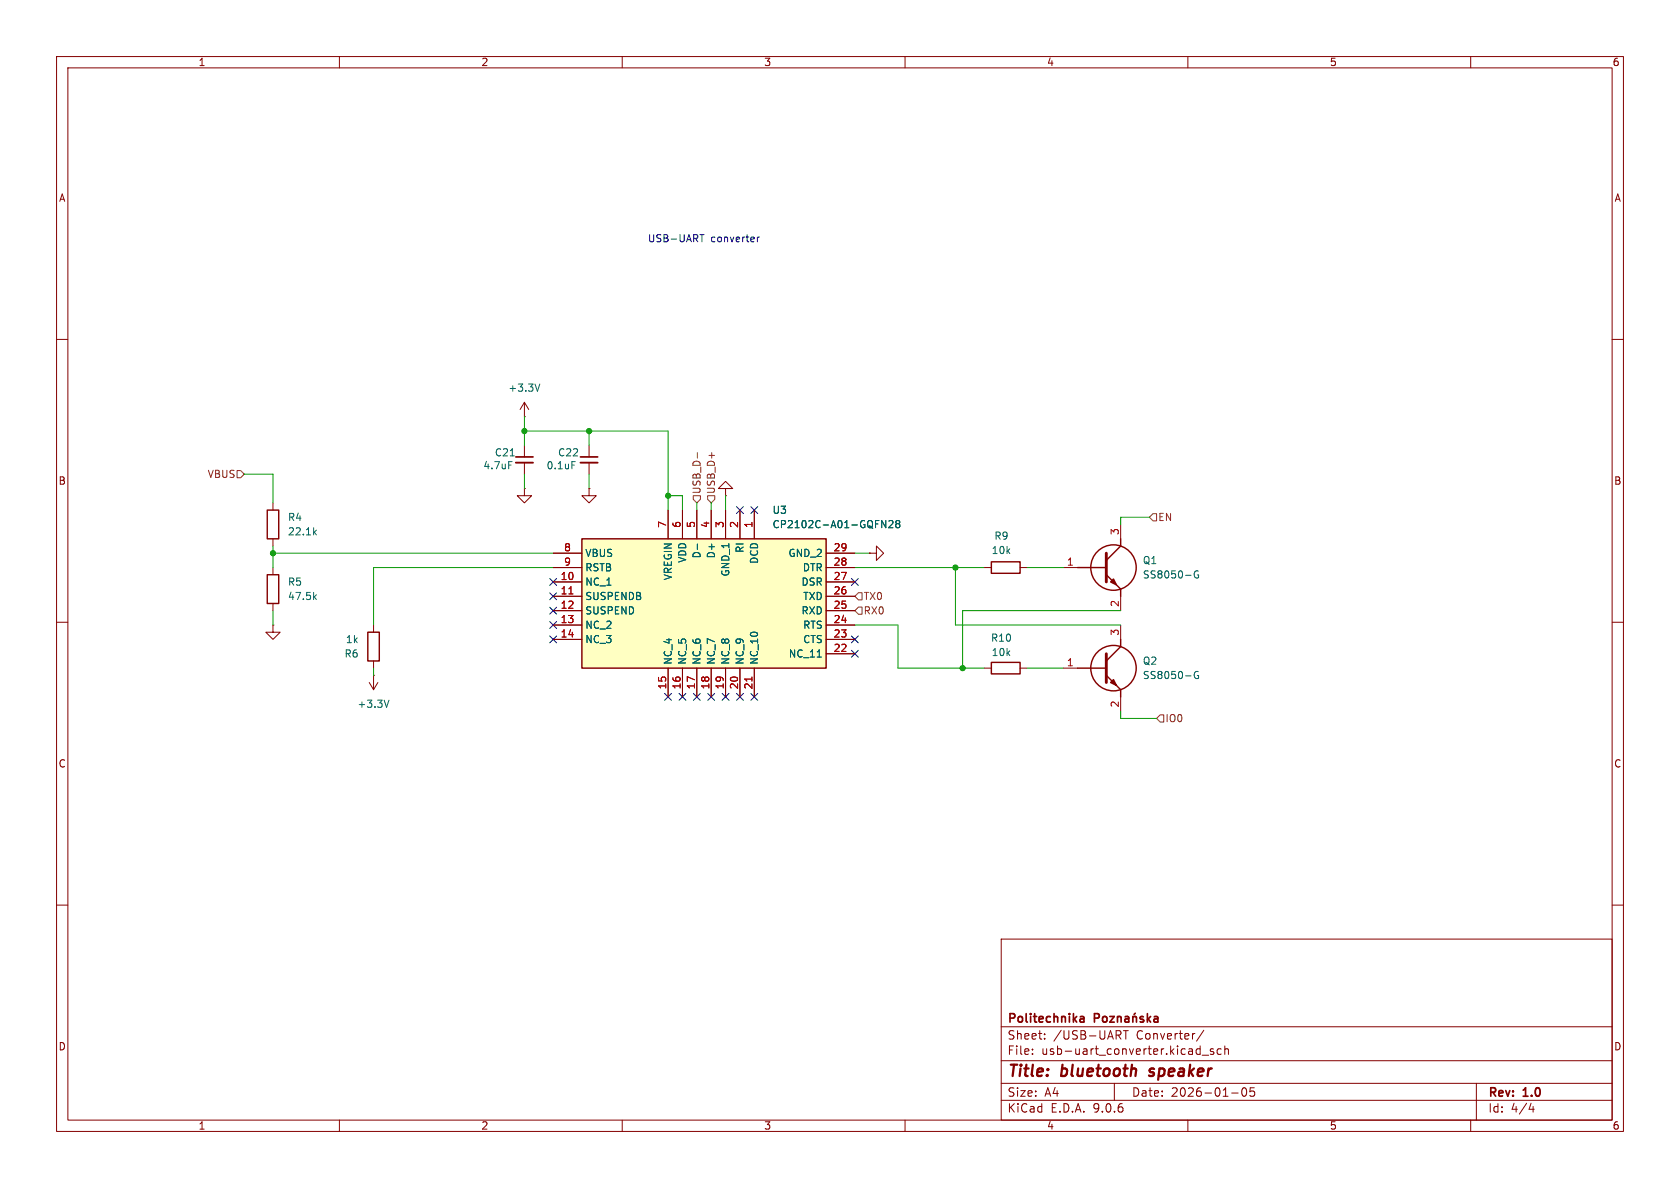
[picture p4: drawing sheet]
(kicad_sch
 (version 20250114)
 (generator "eeschema")
 (generator_version "9.0")
 (paper "A4")
 (title_block
  (title "bluetooth speaker")
  (date "2026-01-05")
  (rev "1.0")
  (company "Politechnika Poznańska"))
 (lib_symbols
  (symbol "Device:C_Small"
   (pin_numbers (hide yes))
   (pin_names
    (offset 0.254) (hide yes)) (exclude_from_sim no) (in_bom yes) (on_board yes)
   (property "Reference" "C" (at 0.254 1.778 0) (effects (font (size 1.27 1.27)) (justify left)))
   (property "Value" "C_Small" (at 0.254 -2.032 0) (effects (font (size 1.27 1.27)) (justify left)))
   (property "Footprint" "" (at 0 0 0) (effects (font (size 1.27 1.27)) (hide yes)))
   (property "Datasheet" "~" (at 0 0 0) (effects (font (size 1.27 1.27)) (hide yes)))
   (property "Description" "Unpolarized capacitor, small symbol" (at 0 0 0) (effects (font (size 1.27 1.27)) (hide yes)))
   (symbol "C_Small_0_1"
    (polyline (pts (xy -1.524 0.508) (xy 1.524 0.508)) (stroke (width 0.3048) (type default)) (fill (type none)))
    (polyline (pts (xy -1.524 -0.508) (xy 1.524 -0.508)) (stroke (width 0.3302) (type default)) (fill (type none))))
   (symbol "C_Small_1_1"
    (pin passive line (at 0 2.54 270) (length 2.032) (name "~" (effects (font (size 1.27 1.27)))) (number "1" (effects (font (size 1.27 1.27)))))
    (pin passive line (at 0 -2.54 90) (length 2.032) (name "~" (effects (font (size 1.27 1.27)))) (number "2" (effects (font (size 1.27 1.27))))))
   (embedded_fonts no))
  (symbol "Device:R"
   (pin_numbers (hide yes))
   (pin_names
    (offset 0)) (exclude_from_sim no) (in_bom yes) (on_board yes)
   (property "Reference" "R" (at 2.032 0 90) (effects (font (size 1.27 1.27))))
   (property "Value" "R" (at 0 0 90) (effects (font (size 1.27 1.27))))
   (property "Footprint" "" (at -1.778 0 90) (effects (font (size 1.27 1.27)) (hide yes)))
   (property "Datasheet" "~" (at 0 0 0) (effects (font (size 1.27 1.27)) (hide yes)))
   (property "Description" "Resistor" (at 0 0 0) (effects (font (size 1.27 1.27)) (hide yes)))
   (symbol "R_0_1"
    (rectangle (start -1.016 -2.54) (end 1.016 2.54) (stroke (width 0.254) (type default)) (fill (type none))))
   (symbol "R_1_1"
    (pin passive line (at 0 3.81 270) (length 1.27) (name "~" (effects (font (size 1.27 1.27)))) (number "1" (effects (font (size 1.27 1.27)))))
    (pin passive line (at 0 -3.81 90) (length 1.27) (name "~" (effects (font (size 1.27 1.27)))) (number "2" (effects (font (size 1.27 1.27))))))
   (embedded_fonts no))
  (symbol "SamacSys_Parts:CP2102C-A01-GQFN28" (exclude_from_sim no) (in_bom yes) (on_board yes)
   (property "Reference" "IC" (at 29.21 17.78 0) (effects (font (size 1.27 1.27)) (justify left top)))
   (property "Value" "CP2102C-A01-GQFN28" (at 29.21 15.24 0) (effects (font (size 1.27 1.27)) (justify left top)))
   (property "Footprint" "QFN50P500X500X80-29N-D" (at 29.21 -84.76 0) (effects (font (size 1.27 1.27)) (justify left top) (hide yes)))
   (property "Datasheet" "https://www.silabs.com/documents/public/data-sheets/cp2102c-datasheet.pdf" (at 29.21 -184.76 0) (effects (font (size 1.27 1.27)) (justify left top) (hide yes)))
   (property "Description" "USB Interface IC Single Chip - USB to UART Bridge QFN28 -40 to +85 C" (at 0 0 0) (effects (font (size 1.27 1.27)) (hide yes)))
   (property "Height" "0.8" (at 29.21 -384.76 0) (effects (font (size 1.27 1.27)) (justify left top) (hide yes)))
   (property "Mouser Part Number" "634-P2102CA01GQFN28" (at 29.21 -484.76 0) (effects (font (size 1.27 1.27)) (justify left top) (hide yes)))
   (property "Mouser Price/Stock" "https://www.mouser.co.uk/ProductDetail/Silicon-Labs/CP2102C-A01-GQFN28?qs=NeOn4crkEus2KwttjYlKhg%3D%3D" (at 29.21 -584.76 0) (effects (font (size 1.27 1.27)) (justify left top) (hide yes)))
   (property "Manufacturer_Name" "Silicon Labs" (at 29.21 -684.76 0) (effects (font (size 1.27 1.27)) (justify left top) (hide yes)))
   (property "Manufacturer_Part_Number" "CP2102C-A01-GQFN28" (at 29.21 -784.76 0) (effects (font (size 1.27 1.27)) (justify left top) (hide yes)))
   (symbol "CP2102C-A01-GQFN28_1_1"
    (rectangle (start 5.08 12.7) (end 27.94 -30.48) (stroke (width 0.254) (type default)) (fill (type background)))
    (pin passive line (at 0 0 0) (length 5.08) (name "DCD" (effects (font (size 1.27 1.27)))) (number "1" (effects (font (size 1.27 1.27)))))
    (pin passive line (at 0 -2.54 0) (length 5.08) (name "RI" (effects (font (size 1.27 1.27)))) (number "2" (effects (font (size 1.27 1.27)))))
    (pin passive line (at 0 -5.08 0) (length 5.08) (name "GND_1" (effects (font (size 1.27 1.27)))) (number "3" (effects (font (size 1.27 1.27)))))
    (pin passive line (at 0 -7.62 0) (length 5.08) (name "D+" (effects (font (size 1.27 1.27)))) (number "4" (effects (font (size 1.27 1.27)))))
    (pin passive line (at 0 -10.16 0) (length 5.08) (name "D-" (effects (font (size 1.27 1.27)))) (number "5" (effects (font (size 1.27 1.27)))))
    (pin passive line (at 0 -12.7 0) (length 5.08) (name "VDD" (effects (font (size 1.27 1.27)))) (number "6" (effects (font (size 1.27 1.27)))))
    (pin passive line (at 0 -15.24 0) (length 5.08) (name "VREGIN" (effects (font (size 1.27 1.27)))) (number "7" (effects (font (size 1.27 1.27)))))
    (pin passive line (at 7.62 17.78 270) (length 5.08) (name "GND_2" (effects (font (size 1.27 1.27)))) (number "29" (effects (font (size 1.27 1.27)))))
    (pin passive line (at 7.62 -35.56 90) (length 5.08) (name "VBUS" (effects (font (size 1.27 1.27)))) (number "8" (effects (font (size 1.27 1.27)))))
    (pin passive line (at 10.16 17.78 270) (length 5.08) (name "DTR" (effects (font (size 1.27 1.27)))) (number "28" (effects (font (size 1.27 1.27)))))
    (pin passive line (at 10.16 -35.56 90) (length 5.08) (name "RSTB" (effects (font (size 1.27 1.27)))) (number "9" (effects (font (size 1.27 1.27)))))
    (pin passive line (at 12.7 17.78 270) (length 5.08) (name "DSR" (effects (font (size 1.27 1.27)))) (number "27" (effects (font (size 1.27 1.27)))))
    (pin passive line (at 12.7 -35.56 90) (length 5.08) (name "NC_1" (effects (font (size 1.27 1.27)))) (number "10" (effects (font (size 1.27 1.27)))))
    (pin passive line (at 15.24 17.78 270) (length 5.08) (name "TXD" (effects (font (size 1.27 1.27)))) (number "26" (effects (font (size 1.27 1.27)))))
    (pin passive line (at 15.24 -35.56 90) (length 5.08) (name "SUSPENDB" (effects (font (size 1.27 1.27)))) (number "11" (effects (font (size 1.27 1.27)))))
    (pin passive line (at 17.78 17.78 270) (length 5.08) (name "RXD" (effects (font (size 1.27 1.27)))) (number "25" (effects (font (size 1.27 1.27)))))
    (pin passive line (at 17.78 -35.56 90) (length 5.08) (name "SUSPEND" (effects (font (size 1.27 1.27)))) (number "12" (effects (font (size 1.27 1.27)))))
    (pin passive line (at 20.32 17.78 270) (length 5.08) (name "RTS" (effects (font (size 1.27 1.27)))) (number "24" (effects (font (size 1.27 1.27)))))
    (pin passive line (at 20.32 -35.56 90) (length 5.08) (name "NC_2" (effects (font (size 1.27 1.27)))) (number "13" (effects (font (size 1.27 1.27)))))
    (pin passive line (at 22.86 17.78 270) (length 5.08) (name "CTS" (effects (font (size 1.27 1.27)))) (number "23" (effects (font (size 1.27 1.27)))))
    (pin passive line (at 22.86 -35.56 90) (length 5.08) (name "NC_3" (effects (font (size 1.27 1.27)))) (number "14" (effects (font (size 1.27 1.27)))))
    (pin passive line (at 25.4 17.78 270) (length 5.08) (name "NC_11" (effects (font (size 1.27 1.27)))) (number "22" (effects (font (size 1.27 1.27)))))
    (pin passive line (at 33.02 0 180) (length 5.08) (name "NC_10" (effects (font (size 1.27 1.27)))) (number "21" (effects (font (size 1.27 1.27)))))
    (pin passive line (at 33.02 -2.54 180) (length 5.08) (name "NC_9" (effects (font (size 1.27 1.27)))) (number "20" (effects (font (size 1.27 1.27)))))
    (pin passive line (at 33.02 -5.08 180) (length 5.08) (name "NC_8" (effects (font (size 1.27 1.27)))) (number "19" (effects (font (size 1.27 1.27)))))
    (pin passive line (at 33.02 -7.62 180) (length 5.08) (name "NC_7" (effects (font (size 1.27 1.27)))) (number "18" (effects (font (size 1.27 1.27)))))
    (pin passive line (at 33.02 -10.16 180) (length 5.08) (name "NC_6" (effects (font (size 1.27 1.27)))) (number "17" (effects (font (size 1.27 1.27)))))
    (pin passive line (at 33.02 -12.7 180) (length 5.08) (name "NC_5" (effects (font (size 1.27 1.27)))) (number "16" (effects (font (size 1.27 1.27)))))
    (pin passive line (at 33.02 -15.24 180) (length 5.08) (name "NC_4" (effects (font (size 1.27 1.27)))) (number "15" (effects (font (size 1.27 1.27))))))
   (embedded_fonts no))
  (symbol "SamacSys_Parts:SS8050-G"
   (pin_names (hide yes)) (exclude_from_sim no) (in_bom yes) (on_board yes)
   (property "Reference" "Q" (at 13.97 1.27 0) (effects (font (size 1.27 1.27)) (justify left top)))
   (property "Value" "SS8050-G" (at 13.97 -1.27 0) (effects (font (size 1.27 1.27)) (justify left top)))
   (property "Footprint" "SOT95P240X115-3N" (at 13.97 -101.27 0) (effects (font (size 1.27 1.27)) (justify left top) (hide yes)))
   (property "Datasheet" "https://datasheet.datasheetarchive.com/originals/distributors/DKDS-12/229454.pdf" (at 13.97 -201.27 0) (effects (font (size 1.27 1.27)) (justify left top) (hide yes)))
   (property "Description" "Bipolar Transistors - BJT NPN TRANSISTOR 1.5A 40V" (at 0 0 0) (effects (font (size 1.27 1.27)) (hide yes)))
   (property "Height" "1.15" (at 13.97 -401.27 0) (effects (font (size 1.27 1.27)) (justify left top) (hide yes)))
   (property "Mouser Part Number" "750-SS8050-G" (at 13.97 -501.27 0) (effects (font (size 1.27 1.27)) (justify left top) (hide yes)))
   (property "Mouser Price/Stock" "https://www.mouser.co.uk/ProductDetail/Comchip-Technology/SS8050-G?qs=LLUE9lz1YbcHg%252BWLMAtcrQ%3D%3D" (at 13.97 -601.27 0) (effects (font (size 1.27 1.27)) (justify left top) (hide yes)))
   (property "Manufacturer_Name" "Comchip Technology" (at 13.97 -701.27 0) (effects (font (size 1.27 1.27)) (justify left top) (hide yes)))
   (property "Manufacturer_Part_Number" "SS8050-G" (at 13.97 -801.27 0) (effects (font (size 1.27 1.27)) (justify left top) (hide yes)))
   (symbol "SS8050-G_1_1"
    (polyline (pts (xy 2.54 0) (xy 7.62 0)) (stroke (width 0.254) (type default)) (fill (type none)))
    (polyline (pts (xy 7.62 2.54) (xy 7.62 -2.54)) (stroke (width 0.508) (type default)) (fill (type none)))
    (polyline (pts (xy 7.62 1.27) (xy 10.16 3.81)) (stroke (width 0.254) (type default)) (fill (type none)))
    (polyline (pts (xy 7.62 -1.27) (xy 10.16 -3.81)) (stroke (width 0.254) (type default)) (fill (type none)))
    (polyline (pts (xy 8.382 -2.54) (xy 8.89 -2.032) (xy 9.398 -3.048) (xy 8.382 -2.54)) (stroke (width 0.254) (type default)) (fill (type outline)))
    (circle (center 8.89 0) (radius 4.016) (stroke (width 0.254) (type default)) (fill (type none)))
    (polyline (pts (xy 10.16 3.81) (xy 10.16 5.08)) (stroke (width 0.254) (type default)) (fill (type none)))
    (polyline (pts (xy 10.16 -3.81) (xy 10.16 -5.08)) (stroke (width 0.254) (type default)) (fill (type none)))
    (pin passive line (at 0 0 0) (length 2.54) (name "B" (effects (font (size 1.27 1.27)))) (number "1" (effects (font (size 1.27 1.27)))))
    (pin passive line (at 10.16 7.62 270) (length 2.54) (name "C" (effects (font (size 1.27 1.27)))) (number "3" (effects (font (size 1.27 1.27)))))
    (pin passive line (at 10.16 -7.62 90) (length 2.54) (name "E" (effects (font (size 1.27 1.27)))) (number "2" (effects (font (size 1.27 1.27))))))
   (embedded_fonts no))
  (symbol "power:+3.3V"
   (power)
   (pin_numbers (hide yes))
   (pin_names
    (offset 0) (hide yes)) (exclude_from_sim no) (in_bom yes) (on_board yes)
   (property "Reference" "#PWR" (at 0 -3.81 0) (effects (font (size 1.27 1.27)) (hide yes)))
   (property "Value" "+3.3V" (at 0 3.556 0) (effects (font (size 1.27 1.27))))
   (property "Footprint" "" (at 0 0 0) (effects (font (size 1.27 1.27)) (hide yes)))
   (property "Datasheet" "" (at 0 0 0) (effects (font (size 1.27 1.27)) (hide yes)))
   (property "Description" "Power symbol creates a global label with name \"+3.3V\"" (at 0 0 0) (effects (font (size 1.27 1.27)) (hide yes)))
   (symbol "+3.3V_0_1"
    (polyline (pts (xy -0.762 1.27) (xy 0 2.54)) (stroke (width 0) (type default)) (fill (type none)))
    (polyline (pts (xy 0 2.54) (xy 0.762 1.27)) (stroke (width 0) (type default)) (fill (type none)))
    (polyline (pts (xy 0 0) (xy 0 2.54)) (stroke (width 0) (type default)) (fill (type none))))
   (symbol "+3.3V_1_1"
    (pin power_in line (at 0 0 90) (length 0) (name "~" (effects (font (size 1.27 1.27)))) (number "1" (effects (font (size 1.27 1.27))))))
   (embedded_fonts no))
  (symbol "power:GND"
   (power)
   (pin_numbers (hide yes))
   (pin_names
    (offset 0) (hide yes)) (exclude_from_sim no) (in_bom yes) (on_board yes)
   (property "Reference" "#PWR" (at 0 -6.35 0) (effects (font (size 1.27 1.27)) (hide yes)))
   (property "Value" "GND" (at 0 -3.81 0) (effects (font (size 1.27 1.27))))
   (property "Footprint" "" (at 0 0 0) (effects (font (size 1.27 1.27)) (hide yes)))
   (property "Datasheet" "" (at 0 0 0) (effects (font (size 1.27 1.27)) (hide yes)))
   (property "Description" "Power symbol creates a global label with name \"GND\" , ground" (at 0 0 0) (effects (font (size 1.27 1.27)) (hide yes)))
   (symbol "GND_0_1"
    (polyline (pts (xy 0 0) (xy 0 -1.27) (xy 1.27 -1.27) (xy 0 -2.54) (xy -1.27 -1.27) (xy 0 -1.27)) (stroke (width 0) (type default)) (fill (type none))))
   (symbol "GND_1_1"
    (pin power_in line (at 0 0 270) (length 0) (name "~" (effects (font (size 1.27 1.27)))) (number "1" (effects (font (size 1.27 1.27))))))
   (embedded_fonts no)))
 (text "USB-UART converter"
  (exclude_from_sim no)
  (at 124.46 42.418 0)
  (effects (font (size 1.27 1.27))))
 (junction
  (at 48.26 97.79)
  (diameter 0)
  (color 0 0 0 0))
 (junction
  (at 170.18 118.11)
  (diameter 0)
  (color 0 0 0 0))
 (junction
  (at 168.91 100.33)
  (diameter 0)
  (color 0 0 0 0))
 (junction
  (at 104.14 76.2)
  (diameter 0)
  (color 0 0 0 0))
 (junction
  (at 92.71 76.2)
  (diameter 0)
  (color 0 0 0 0))
 (junction
  (at 118.11 87.63)
  (diameter 0)
  (color 0 0 0 0))
 (no_connect
  (at 128.27 123.19))
 (no_connect
  (at 97.79 113.03))
 (no_connect
  (at 130.81 90.17))
 (no_connect
  (at 125.73 123.19))
 (no_connect
  (at 151.13 115.57))
 (no_connect
  (at 151.13 102.87))
 (no_connect
  (at 151.13 113.03))
 (no_connect
  (at 97.79 110.49))
 (no_connect
  (at 133.35 123.19))
 (no_connect
  (at 97.79 105.41))
 (no_connect
  (at 133.35 90.17))
 (no_connect
  (at 120.65 123.19))
 (no_connect
  (at 130.81 123.19))
 (no_connect
  (at 118.11 123.19))
 (no_connect
  (at 97.79 102.87))
 (no_connect
  (at 97.79 107.95))
 (no_connect
  (at 123.19 123.19))
 (wire
  (pts (xy 198.12 107.95) (xy 170.18 107.95))
  (stroke (width 0) (type default)))
 (wire
  (pts (xy 170.18 107.95) (xy 170.18 118.11))
  (stroke (width 0) (type default)))
 (wire
  (pts (xy 104.14 83.82) (xy 104.14 86.36))
  (stroke (width 0) (type default)))
 (wire
  (pts (xy 123.19 88.9) (xy 123.19 90.17))
  (stroke (width 0) (type default)))
 (wire
  (pts (xy 118.11 76.2) (xy 118.11 87.63))
  (stroke (width 0) (type default)))
 (wire
  (pts (xy 198.12 91.44) (xy 203.2 91.44))
  (stroke (width 0) (type default)))
 (wire
  (pts (xy 128.27 87.63) (xy 128.27 90.17))
  (stroke (width 0) (type default)))
 (wire
  (pts (xy 198.12 127) (xy 204.47 127))
  (stroke (width 0) (type default)))
 (wire
  (pts (xy 92.71 76.2) (xy 92.71 73.66))
  (stroke (width 0) (type default)))
 (wire
  (pts (xy 168.91 100.33) (xy 168.91 110.49))
  (stroke (width 0) (type default)))
 (wire
  (pts (xy 92.71 83.82) (xy 92.71 86.36))
  (stroke (width 0) (type default)))
 (wire
  (pts (xy 173.99 118.11) (xy 170.18 118.11))
  (stroke (width 0) (type default)))
 (wire
  (pts (xy 118.11 87.63) (xy 120.65 87.63))
  (stroke (width 0) (type default)))
 (wire
  (pts (xy 48.26 96.52) (xy 48.26 97.79))
  (stroke (width 0) (type default)))
 (wire
  (pts (xy 43.18 83.82) (xy 48.26 83.82))
  (stroke (width 0) (type default)))
 (wire
  (pts (xy 104.14 76.2) (xy 118.11 76.2))
  (stroke (width 0) (type default)))
 (wire
  (pts (xy 48.26 107.95) (xy 48.26 110.49))
  (stroke (width 0) (type default)))
 (wire
  (pts (xy 170.18 118.11) (xy 158.75 118.11))
  (stroke (width 0) (type default)))
 (wire
  (pts (xy 48.26 97.79) (xy 48.26 100.33))
  (stroke (width 0) (type default)))
 (wire
  (pts (xy 66.04 100.33) (xy 66.04 110.49))
  (stroke (width 0) (type default)))
 (wire
  (pts (xy 198.12 110.49) (xy 168.91 110.49))
  (stroke (width 0) (type default)))
 (wire
  (pts (xy 92.71 76.2) (xy 104.14 76.2))
  (stroke (width 0) (type default)))
 (wire
  (pts (xy 66.04 118.11) (xy 66.04 119.38))
  (stroke (width 0) (type default)))
 (wire
  (pts (xy 104.14 76.2) (xy 104.14 78.74))
  (stroke (width 0) (type default)))
 (wire
  (pts (xy 198.12 127) (xy 198.12 125.73))
  (stroke (width 0) (type default)))
 (wire
  (pts (xy 48.26 83.82) (xy 48.26 88.9))
  (stroke (width 0) (type default)))
 (wire
  (pts (xy 118.11 90.17) (xy 118.11 87.63))
  (stroke (width 0) (type default)))
 (wire
  (pts (xy 158.75 118.11) (xy 158.75 110.49))
  (stroke (width 0) (type default)))
 (wire
  (pts (xy 151.13 97.79) (xy 153.67 97.79))
  (stroke (width 0) (type default)))
 (wire
  (pts (xy 92.71 76.2) (xy 92.71 78.74))
  (stroke (width 0) (type default)))
 (wire
  (pts (xy 125.73 88.9) (xy 125.73 90.17))
  (stroke (width 0) (type default)))
 (wire
  (pts (xy 181.61 118.11) (xy 187.96 118.11))
  (stroke (width 0) (type default)))
 (wire
  (pts (xy 168.91 100.33) (xy 173.99 100.33))
  (stroke (width 0) (type default)))
 (wire
  (pts (xy 198.12 92.71) (xy 198.12 91.44))
  (stroke (width 0) (type default)))
 (wire
  (pts (xy 181.61 100.33) (xy 187.96 100.33))
  (stroke (width 0) (type default)))
 (wire
  (pts (xy 158.75 110.49) (xy 151.13 110.49))
  (stroke (width 0) (type default)))
 (wire
  (pts (xy 66.04 100.33) (xy 97.79 100.33))
  (stroke (width 0) (type default)))
 (wire
  (pts (xy 151.13 100.33) (xy 168.91 100.33))
  (stroke (width 0) (type default)))
 (wire
  (pts (xy 120.65 87.63) (xy 120.65 90.17))
  (stroke (width 0) (type default)))
 (wire
  (pts (xy 48.26 97.79) (xy 97.79 97.79))
  (stroke (width 0) (type default)))
 (hierarchical_label "USB_D-"
  (shape input)
  (at 123.19 88.9 90)
  (effects (font (size 1.27 1.27)) (justify left)))
 (hierarchical_label "TX0"
  (shape input)
  (at 151.13 105.41 0)
  (effects (font (size 1.27 1.27)) (justify left)))
 (hierarchical_label "USB_D+"
  (shape input)
  (at 125.73 88.9 90)
  (effects (font (size 1.27 1.27)) (justify left)))
 (hierarchical_label "IO0"
  (shape input)
  (at 204.47 127 0)
  (effects (font (size 1.27 1.27)) (justify left)))
 (hierarchical_label "VBUS"
  (shape input)
  (at 43.18 83.82 180)
  (effects (font (size 1.27 1.27)) (justify right)))
 (hierarchical_label "RX0"
  (shape input)
  (at 151.13 107.95 0)
  (effects (font (size 1.27 1.27)) (justify left)))
 (hierarchical_label "EN"
  (shape input)
  (at 203.2 91.44 0)
  (effects (font (size 1.27 1.27)) (justify left)))
 (symbol
  (lib_id "Device:R")
  (at 66.04 114.3 0)
  (unit 1)
  (exclude_from_sim no)
  (in_bom yes)
  (on_board yes)
  (dnp no)
  (fields_autoplaced yes)
  (property "Reference" "R6" (at 63.5 115.5701 0) (effects (font (size 1.27 1.27)) (justify right)))
  (property "Value" "1k" (at 63.5 113.0301 0) (effects (font (size 1.27 1.27)) (justify right)))
  (property "Footprint" "Resistor_SMD:R_0603_1608Metric_Pad0.98x0.95mm_HandSolder" (at 64.262 114.3 90) (effects (font (size 1.27 1.27)) (hide yes)))
  (property "Datasheet" "~" (at 66.04 114.3 0) (effects (font (size 1.27 1.27)) (hide yes)))
  (property "Description" "Resistor" (at 66.04 114.3 0) (effects (font (size 1.27 1.27)) (hide yes)))
  (pin "1")
  (pin "2"))
 (symbol
  (lib_id "power:+3.3V")
  (at 92.71 73.66 0)
  (unit 1)
  (exclude_from_sim no)
  (in_bom yes)
  (on_board yes)
  (dnp no)
  (property "Reference" "#PWR041" (at 92.71 77.47 0) (effects (font (size 1.27 1.27)) (hide yes)))
  (property "Value" "+3.3V" (at 92.71 68.58 0) (effects (font (size 1.27 1.27))))
  (property "Footprint" "" (at 92.71 73.66 0) (effects (font (size 1.27 1.27)) (hide yes)))
  (property "Datasheet" "" (at 92.71 73.66 0) (effects (font (size 1.27 1.27)) (hide yes)))
  (property "Description" "Power symbol creates a global label with name \"+3.3V\"" (at 92.71 73.66 0) (effects (font (size 1.27 1.27)) (hide yes)))
  (pin "1"))
 (symbol
  (lib_id "power:GND")
  (at 153.67 97.79 90)
  (unit 1)
  (exclude_from_sim no)
  (in_bom yes)
  (on_board yes)
  (dnp no)
  (fields_autoplaced yes)
  (property "Reference" "#PWR048" (at 160.02 97.79 0) (effects (font (size 1.27 1.27)) (hide yes)))
  (property "Value" "GND" (at 157.48 97.7899 90) (effects (font (size 1.27 1.27)) (justify right) (hide yes)))
  (property "Footprint" "" (at 153.67 97.79 0) (effects (font (size 1.27 1.27)) (hide yes)))
  (property "Datasheet" "" (at 153.67 97.79 0) (effects (font (size 1.27 1.27)) (hide yes)))
  (property "Description" "Power symbol creates a global label with name \"GND\" , ground" (at 153.67 97.79 0) (effects (font (size 1.27 1.27)) (hide yes)))
  (pin "1"))
 (symbol
  (lib_id "SamacSys_Parts:CP2102C-A01-GQFN28")
  (at 133.35 90.17 270)
  (unit 1)
  (exclude_from_sim no)
  (in_bom yes)
  (on_board yes)
  (dnp no)
  (fields_autoplaced yes)
  (property "Reference" "U3" (at 136.4681 90.17 90) (effects (font (size 1.27 1.27)) (justify left)))
  (property "Value" "CP2102C-A01-GQFN28" (at 136.4681 92.71 90) (effects (font (size 1.27 1.27)) (justify left)))
  (property "Footprint" "QFN50P500X500X80-29N-D" (at 48.59 119.38 0) (effects (font (size 1.27 1.27)) (justify left top) (hide yes)))
  (property "Datasheet" "https://www.silabs.com/documents/public/data-sheets/cp2102c-datasheet.pdf" (at -51.41 119.38 0) (effects (font (size 1.27 1.27)) (justify left top) (hide yes)))
  (property "Description" "USB Interface IC Single Chip - USB to UART Bridge QFN28 -40 to +85 C" (at 133.35 90.17 0) (effects (font (size 1.27 1.27)) (hide yes)))
  (property "Height" "0.8" (at -251.41 119.38 0) (effects (font (size 1.27 1.27)) (justify left top) (hide yes)))
  (property "Mouser Part Number" "634-P2102CA01GQFN28" (at -351.41 119.38 0) (effects (font (size 1.27 1.27)) (justify left top) (hide yes)))
  (property "Mouser Price/Stock" "https://www.mouser.co.uk/ProductDetail/Silicon-Labs/CP2102C-A01-GQFN28?qs=NeOn4crkEus2KwttjYlKhg%3D%3D" (at -451.41 119.38 0) (effects (font (size 1.27 1.27)) (justify left top) (hide yes)))
  (property "Manufacturer_Name" "Silicon Labs" (at -551.41 119.38 0) (effects (font (size 1.27 1.27)) (justify left top) (hide yes)))
  (property "Manufacturer_Part_Number" "CP2102C-A01-GQFN28" (at -651.41 119.38 0) (effects (font (size 1.27 1.27)) (justify left top) (hide yes)))
  (pin "6")
  (pin "7")
  (pin "22")
  (pin "20")
  (pin "17")
  (pin "15")
  (pin "3")
  (pin "27")
  (pin "29")
  (pin "11")
  (pin "25")
  (pin "14")
  (pin "18")
  (pin "8")
  (pin "1")
  (pin "4")
  (pin "5")
  (pin "10")
  (pin "2")
  (pin "28")
  (pin "26")
  (pin "9")
  (pin "12")
  (pin "24")
  (pin "13")
  (pin "23")
  (pin "21")
  (pin "19")
  (pin "16"))
 (symbol
  (lib_id "SamacSys_Parts:SS8050-G")
  (at 187.96 118.11 0)
  (unit 1)
  (exclude_from_sim no)
  (in_bom yes)
  (on_board yes)
  (dnp no)
  (fields_autoplaced yes)
  (property "Reference" "Q2" (at 201.93 116.8399 0) (effects (font (size 1.27 1.27)) (justify left)))
  (property "Value" "SS8050-G" (at 201.93 119.3799 0) (effects (font (size 1.27 1.27)) (justify left)))
  (property "Footprint" "SOT95P240X115-3N" (at 201.93 219.38 0) (effects (font (size 1.27 1.27)) (justify left top) (hide yes)))
  (property "Datasheet" "https://datasheet.datasheetarchive.com/originals/distributors/DKDS-12/229454.pdf" (at 201.93 319.38 0) (effects (font (size 1.27 1.27)) (justify left top) (hide yes)))
  (property "Description" "Bipolar Transistors - BJT NPN TRANSISTOR 1.5A 40V" (at 187.96 118.11 0) (effects (font (size 1.27 1.27)) (hide yes)))
  (property "Height" "1.15" (at 201.93 519.38 0) (effects (font (size 1.27 1.27)) (justify left top) (hide yes)))
  (property "Mouser Part Number" "750-SS8050-G" (at 201.93 619.38 0) (effects (font (size 1.27 1.27)) (justify left top) (hide yes)))
  (property "Mouser Price/Stock" "https://www.mouser.co.uk/ProductDetail/Comchip-Technology/SS8050-G?qs=LLUE9lz1YbcHg%252BWLMAtcrQ%3D%3D" (at 201.93 719.38 0) (effects (font (size 1.27 1.27)) (justify left top) (hide yes)))
  (property "Manufacturer_Name" "Comchip Technology" (at 201.93 819.38 0) (effects (font (size 1.27 1.27)) (justify left top) (hide yes)))
  (property "Manufacturer_Part_Number" "SS8050-G" (at 201.93 919.38 0) (effects (font (size 1.27 1.27)) (justify left top) (hide yes)))
  (pin "3")
  (pin "2")
  (pin "1"))
 (symbol
  (lib_id "Device:R")
  (at 177.8 100.33 90)
  (unit 1)
  (exclude_from_sim no)
  (in_bom yes)
  (on_board yes)
  (dnp no)
  (property "Reference" "R9" (at 177.038 94.742 90) (effects (font (size 1.27 1.27))))
  (property "Value" "10k" (at 177.038 97.282 90) (effects (font (size 1.27 1.27))))
  (property "Footprint" "Resistor_SMD:R_0603_1608Metric_Pad0.98x0.95mm_HandSolder" (at 177.8 102.108 90) (effects (font (size 1.27 1.27)) (hide yes)))
  (property "Datasheet" "~" (at 177.8 100.33 0) (effects (font (size 1.27 1.27)) (hide yes)))
  (property "Description" "Resistor" (at 177.8 100.33 0) (effects (font (size 1.27 1.27)) (hide yes)))
  (pin "1")
  (pin "2"))
 (symbol
  (lib_id "power:GND")
  (at 128.27 87.63 180)
  (unit 1)
  (exclude_from_sim no)
  (in_bom yes)
  (on_board yes)
  (dnp no)
  (fields_autoplaced yes)
  (property "Reference" "#PWR038" (at 128.27 81.28 0) (effects (font (size 1.27 1.27)) (hide yes)))
  (property "Value" "GND" (at 128.2701 83.82 90) (effects (font (size 1.27 1.27)) (justify right) (hide yes)))
  (property "Footprint" "" (at 128.27 87.63 0) (effects (font (size 1.27 1.27)) (hide yes)))
  (property "Datasheet" "" (at 128.27 87.63 0) (effects (font (size 1.27 1.27)) (hide yes)))
  (property "Description" "Power symbol creates a global label with name \"GND\" , ground" (at 128.27 87.63 0) (effects (font (size 1.27 1.27)) (hide yes)))
  (pin "1"))
 (symbol
  (lib_id "power:GND")
  (at 104.14 86.36 0)
  (unit 1)
  (exclude_from_sim no)
  (in_bom yes)
  (on_board yes)
  (dnp no)
  (fields_autoplaced yes)
  (property "Reference" "#PWR043" (at 104.14 92.71 0) (effects (font (size 1.27 1.27)) (hide yes)))
  (property "Value" "GND" (at 104.14 91.44 0) (effects (font (size 1.27 1.27)) (hide yes)))
  (property "Footprint" "" (at 104.14 86.36 0) (effects (font (size 1.27 1.27)) (hide yes)))
  (property "Datasheet" "" (at 104.14 86.36 0) (effects (font (size 1.27 1.27)) (hide yes)))
  (property "Description" "Power symbol creates a global label with name \"GND\" , ground" (at 104.14 86.36 0) (effects (font (size 1.27 1.27)) (hide yes)))
  (pin "1"))
 (symbol
  (lib_id "Device:R")
  (at 177.8 118.11 90)
  (unit 1)
  (exclude_from_sim no)
  (in_bom yes)
  (on_board yes)
  (dnp no)
  (property "Reference" "R10" (at 177.038 112.776 90) (effects (font (size 1.27 1.27))))
  (property "Value" "10k" (at 177.038 115.316 90) (effects (font (size 1.27 1.27))))
  (property "Footprint" "Resistor_SMD:R_0603_1608Metric_Pad0.98x0.95mm_HandSolder" (at 177.8 119.888 90) (effects (font (size 1.27 1.27)) (hide yes)))
  (property "Datasheet" "~" (at 177.8 118.11 0) (effects (font (size 1.27 1.27)) (hide yes)))
  (property "Description" "Resistor" (at 177.8 118.11 0) (effects (font (size 1.27 1.27)) (hide yes)))
  (pin "1")
  (pin "2"))
 (symbol
  (lib_id "Device:C_Small")
  (at 104.14 81.28 0)
  (unit 1)
  (exclude_from_sim no)
  (in_bom yes)
  (on_board yes)
  (dnp no)
  (property "Reference" "C22" (at 98.552 80.01 0) (effects (font (size 1.27 1.27)) (justify left)))
  (property "Value" "0.1uF" (at 96.52 82.296 0) (effects (font (size 1.27 1.27)) (justify left)))
  (property "Footprint" "Capacitor_SMD:C_0603_1608Metric_Pad1.08x0.95mm_HandSolder" (at 104.14 81.28 0) (effects (font (size 1.27 1.27)) (hide yes)))
  (property "Datasheet" "~" (at 104.14 81.28 0) (effects (font (size 1.27 1.27)) (hide yes)))
  (property "Description" "Unpolarized capacitor, small symbol" (at 104.14 81.28 0) (effects (font (size 1.27 1.27)) (hide yes)))
  (pin "1")
  (pin "2"))
 (symbol
  (lib_id "Device:C_Small")
  (at 92.71 81.28 0)
  (unit 1)
  (exclude_from_sim no)
  (in_bom yes)
  (on_board yes)
  (dnp no)
  (property "Reference" "C21" (at 87.376 80.01 0) (effects (font (size 1.27 1.27)) (justify left)))
  (property "Value" "4.7uF" (at 85.344 82.296 0) (effects (font (size 1.27 1.27)) (justify left)))
  (property "Footprint" "Capacitor_SMD:C_0603_1608Metric_Pad1.08x0.95mm_HandSolder" (at 92.71 81.28 0) (effects (font (size 1.27 1.27)) (hide yes)))
  (property "Datasheet" "~" (at 92.71 81.28 0) (effects (font (size 1.27 1.27)) (hide yes)))
  (property "Description" "Unpolarized capacitor, small symbol" (at 92.71 81.28 0) (effects (font (size 1.27 1.27)) (hide yes)))
  (pin "1")
  (pin "2"))
 (symbol
  (lib_id "power:GND")
  (at 92.71 86.36 0)
  (unit 1)
  (exclude_from_sim no)
  (in_bom yes)
  (on_board yes)
  (dnp no)
  (fields_autoplaced yes)
  (property "Reference" "#PWR042" (at 92.71 92.71 0) (effects (font (size 1.27 1.27)) (hide yes)))
  (property "Value" "GND" (at 92.71 91.44 0) (effects (font (size 1.27 1.27)) (hide yes)))
  (property "Footprint" "" (at 92.71 86.36 0) (effects (font (size 1.27 1.27)) (hide yes)))
  (property "Datasheet" "" (at 92.71 86.36 0) (effects (font (size 1.27 1.27)) (hide yes)))
  (property "Description" "Power symbol creates a global label with name \"GND\" , ground" (at 92.71 86.36 0) (effects (font (size 1.27 1.27)) (hide yes)))
  (pin "1"))
 (symbol
  (lib_id "Device:R")
  (at 48.26 92.71 0)
  (unit 1)
  (exclude_from_sim no)
  (in_bom yes)
  (on_board yes)
  (dnp no)
  (fields_autoplaced yes)
  (property "Reference" "R4" (at 50.8 91.4399 0) (effects (font (size 1.27 1.27)) (justify left)))
  (property "Value" "22.1k" (at 50.8 93.9799 0) (effects (font (size 1.27 1.27)) (justify left)))
  (property "Footprint" "Resistor_SMD:R_0603_1608Metric_Pad0.98x0.95mm_HandSolder" (at 46.482 92.71 90) (effects (font (size 1.27 1.27)) (hide yes)))
  (property "Datasheet" "~" (at 48.26 92.71 0) (effects (font (size 1.27 1.27)) (hide yes)))
  (property "Description" "Resistor" (at 48.26 92.71 0) (effects (font (size 1.27 1.27)) (hide yes)))
  (pin "1")
  (pin "2"))
 (symbol
  (lib_id "Device:R")
  (at 48.26 104.14 0)
  (unit 1)
  (exclude_from_sim no)
  (in_bom yes)
  (on_board yes)
  (dnp no)
  (fields_autoplaced yes)
  (property "Reference" "R5" (at 50.8 102.8699 0) (effects (font (size 1.27 1.27)) (justify left)))
  (property "Value" "47.5k" (at 50.8 105.4099 0) (effects (font (size 1.27 1.27)) (justify left)))
  (property "Footprint" "Resistor_SMD:R_0603_1608Metric_Pad0.98x0.95mm_HandSolder" (at 46.482 104.14 90) (effects (font (size 1.27 1.27)) (hide yes)))
  (property "Datasheet" "~" (at 48.26 104.14 0) (effects (font (size 1.27 1.27)) (hide yes)))
  (property "Description" "Resistor" (at 48.26 104.14 0) (effects (font (size 1.27 1.27)) (hide yes)))
  (pin "1")
  (pin "2"))
 (symbol
  (lib_id "SamacSys_Parts:SS8050-G")
  (at 187.96 100.33 0)
  (unit 1)
  (exclude_from_sim no)
  (in_bom yes)
  (on_board yes)
  (dnp no)
  (fields_autoplaced yes)
  (property "Reference" "Q1" (at 201.93 99.0599 0) (effects (font (size 1.27 1.27)) (justify left)))
  (property "Value" "SS8050-G" (at 201.93 101.5999 0) (effects (font (size 1.27 1.27)) (justify left)))
  (property "Footprint" "SOT95P240X115-3N" (at 201.93 201.6 0) (effects (font (size 1.27 1.27)) (justify left top) (hide yes)))
  (property "Datasheet" "https://datasheet.datasheetarchive.com/originals/distributors/DKDS-12/229454.pdf" (at 201.93 301.6 0) (effects (font (size 1.27 1.27)) (justify left top) (hide yes)))
  (property "Description" "Bipolar Transistors - BJT NPN TRANSISTOR 1.5A 40V" (at 187.96 100.33 0) (effects (font (size 1.27 1.27)) (hide yes)))
  (property "Height" "1.15" (at 201.93 501.6 0) (effects (font (size 1.27 1.27)) (justify left top) (hide yes)))
  (property "Mouser Part Number" "750-SS8050-G" (at 201.93 601.6 0) (effects (font (size 1.27 1.27)) (justify left top) (hide yes)))
  (property "Mouser Price/Stock" "https://www.mouser.co.uk/ProductDetail/Comchip-Technology/SS8050-G?qs=LLUE9lz1YbcHg%252BWLMAtcrQ%3D%3D" (at 201.93 701.6 0) (effects (font (size 1.27 1.27)) (justify left top) (hide yes)))
  (property "Manufacturer_Name" "Comchip Technology" (at 201.93 801.6 0) (effects (font (size 1.27 1.27)) (justify left top) (hide yes)))
  (property "Manufacturer_Part_Number" "SS8050-G" (at 201.93 901.6 0) (effects (font (size 1.27 1.27)) (justify left top) (hide yes)))
  (pin "1")
  (pin "2")
  (pin "3"))
 (symbol
  (lib_id "power:GND")
  (at 48.26 110.49 0)
  (unit 1)
  (exclude_from_sim no)
  (in_bom yes)
  (on_board yes)
  (dnp no)
  (fields_autoplaced yes)
  (property "Reference" "#PWR050" (at 48.26 116.84 0) (effects (font (size 1.27 1.27)) (hide yes)))
  (property "Value" "GND" (at 48.26 115.57 0) (effects (font (size 1.27 1.27)) (hide yes)))
  (property "Footprint" "" (at 48.26 110.49 0) (effects (font (size 1.27 1.27)) (hide yes)))
  (property "Datasheet" "" (at 48.26 110.49 0) (effects (font (size 1.27 1.27)) (hide yes)))
  (property "Description" "Power symbol creates a global label with name \"GND\" , ground" (at 48.26 110.49 0) (effects (font (size 1.27 1.27)) (hide yes)))
  (pin "1"))
 (symbol
  (lib_id "power:+3.3V")
  (at 66.04 119.38 180)
  (unit 1)
  (exclude_from_sim no)
  (in_bom yes)
  (on_board yes)
  (dnp no)
  (property "Reference" "#PWR049" (at 66.04 115.57 0) (effects (font (size 1.27 1.27)) (hide yes)))
  (property "Value" "+3.3V" (at 66.04 124.46 0) (effects (font (size 1.27 1.27))))
  (property "Footprint" "" (at 66.04 119.38 0) (effects (font (size 1.27 1.27)) (hide yes)))
  (property "Datasheet" "" (at 66.04 119.38 0) (effects (font (size 1.27 1.27)) (hide yes)))
  (property "Description" "Power symbol creates a global label with name \"+3.3V\"" (at 66.04 119.38 0) (effects (font (size 1.27 1.27)) (hide yes)))
  (pin "1")))
